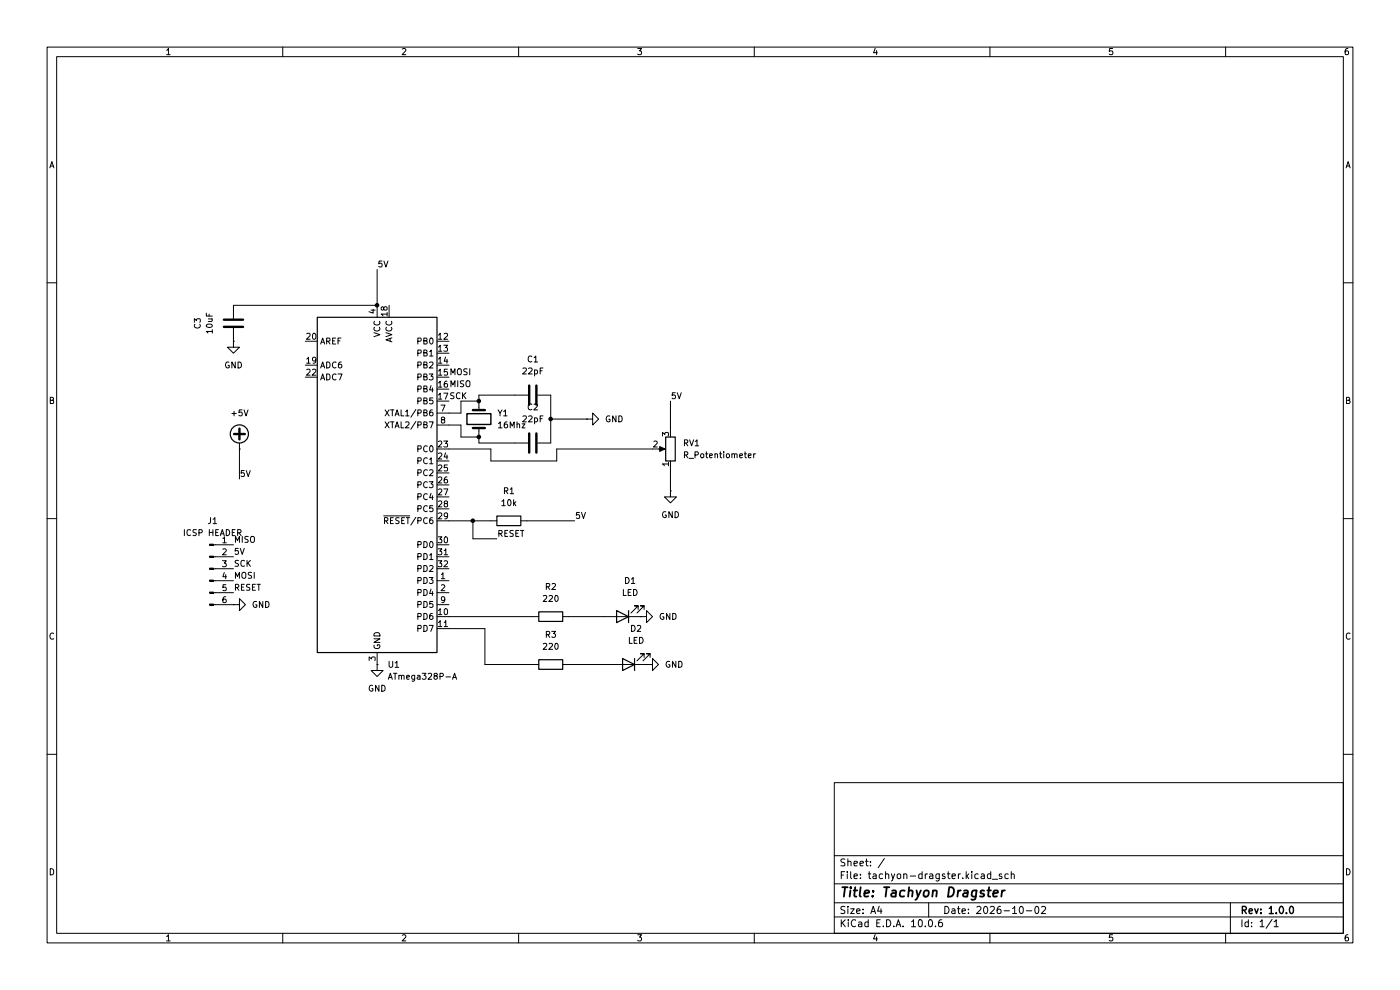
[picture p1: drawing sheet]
(kicad_sch
 (version 20260306)
 (generator "eeschema")
 (generator_version "10.0")
 (paper "A4")
 (title_block
  (title "Tachyon Dragster")
  (date "2026-10-02")
  (rev "1.0.0"))
 (lib_symbols
  (symbol "Connector:Conn_01x06_Pin"
   (pin_names
    (offset 1.016) (hide yes)) (exclude_from_sim no) (in_bom yes) (on_board yes)
   (in_pos_files yes)
   (duplicate_pin_numbers_are_jumpers no)
   (property "Reference" "J" (at 0 7.62 0) (show_name no) (do_not_autoplace no) (effects (font (size 1.27 1.27))))
   (property "Value" "Conn_01x06_Pin" (at 0 -10.16 0) (show_name no) (do_not_autoplace no) (effects (font (size 1.27 1.27))))
   (property "Footprint" "" (at 0 0 0) (show_name no) (do_not_autoplace no) (hide yes) (effects (font (size 1.27 1.27))))
   (property "Datasheet" "" (at 0 0 0) (show_name no) (do_not_autoplace no) (hide yes) (effects (font (size 1.27 1.27))))
   (property "Description" "Generic connector, single row, 01x06, script generated" (at 0 0 0) (show_name no) (do_not_autoplace no) (hide yes) (effects (font (size 1.27 1.27))))
   (property "ki_locked" "" (at 0 0 0) (show_name no) (do_not_autoplace no) (effects (font (size 1.27 1.27))))
   (symbol "Conn_01x06_Pin_1_1"
    (rectangle (start 0.8636 5.207) (end 0 4.953) (stroke (width 0.1524) (type default)) (fill (type outline)))
    (rectangle (start 0.8636 2.667) (end 0 2.413) (stroke (width 0.1524) (type default)) (fill (type outline)))
    (rectangle (start 0.8636 0.127) (end 0 -0.127) (stroke (width 0.1524) (type default)) (fill (type outline)))
    (rectangle (start 0.8636 -2.413) (end 0 -2.667) (stroke (width 0.1524) (type default)) (fill (type outline)))
    (rectangle (start 0.8636 -4.953) (end 0 -5.207) (stroke (width 0.1524) (type default)) (fill (type outline)))
    (rectangle (start 0.8636 -7.493) (end 0 -7.747) (stroke (width 0.1524) (type default)) (fill (type outline)))
    (polyline (pts (xy 1.27 5.08) (xy 0.8636 5.08)) (stroke (width 0.1524) (type default)) (fill (type none)))
    (polyline (pts (xy 1.27 2.54) (xy 0.8636 2.54)) (stroke (width 0.1524) (type default)) (fill (type none)))
    (polyline (pts (xy 1.27 0) (xy 0.8636 0)) (stroke (width 0.1524) (type default)) (fill (type none)))
    (polyline (pts (xy 1.27 -2.54) (xy 0.8636 -2.54)) (stroke (width 0.1524) (type default)) (fill (type none)))
    (polyline (pts (xy 1.27 -5.08) (xy 0.8636 -5.08)) (stroke (width 0.1524) (type default)) (fill (type none)))
    (polyline (pts (xy 1.27 -7.62) (xy 0.8636 -7.62)) (stroke (width 0.1524) (type default)) (fill (type none)))
    (pin passive line (at 5.08 5.08 180) (length 3.81) (name "Pin_1" (effects (font (size 1.27 1.27)))) (number "1" (effects (font (size 1.27 1.27)))))
    (pin passive line (at 5.08 2.54 180) (length 3.81) (name "Pin_2" (effects (font (size 1.27 1.27)))) (number "2" (effects (font (size 1.27 1.27)))))
    (pin passive line (at 5.08 0 180) (length 3.81) (name "Pin_3" (effects (font (size 1.27 1.27)))) (number "3" (effects (font (size 1.27 1.27)))))
    (pin passive line (at 5.08 -2.54 180) (length 3.81) (name "Pin_4" (effects (font (size 1.27 1.27)))) (number "4" (effects (font (size 1.27 1.27)))))
    (pin passive line (at 5.08 -5.08 180) (length 3.81) (name "Pin_5" (effects (font (size 1.27 1.27)))) (number "5" (effects (font (size 1.27 1.27)))))
    (pin passive line (at 5.08 -7.62 180) (length 3.81) (name "Pin_6" (effects (font (size 1.27 1.27)))) (number "6" (effects (font (size 1.27 1.27))))))
   (embedded_fonts no))
  (symbol "Device:C"
   (pin_numbers (hide yes))
   (pin_names
    (offset 0.254)) (exclude_from_sim no) (in_bom yes) (on_board yes)
   (in_pos_files yes)
   (duplicate_pin_numbers_are_jumpers no)
   (property "Reference" "C" (at 0.635 2.54 0) (show_name no) (do_not_autoplace no) (effects (font (size 1.27 1.27)) (justify left)))
   (property "Value" "C" (at 0.635 -2.54 0) (show_name no) (do_not_autoplace no) (effects (font (size 1.27 1.27)) (justify left)))
   (property "Footprint" "" (at 0.9652 -3.81 0) (show_name no) (do_not_autoplace no) (hide yes) (effects (font (size 1.27 1.27))))
   (property "Datasheet" "" (at 0 0 0) (show_name no) (do_not_autoplace no) (hide yes) (effects (font (size 1.27 1.27))))
   (property "Description" "Unpolarized capacitor" (at 0 0 0) (show_name no) (do_not_autoplace no) (hide yes) (effects (font (size 1.27 1.27))))
   (symbol "C_0_1"
    (polyline (pts (xy -2.032 0.762) (xy 2.032 0.762)) (stroke (width 0.508) (type default)) (fill (type none)))
    (polyline (pts (xy -2.032 -0.762) (xy 2.032 -0.762)) (stroke (width 0.508) (type default)) (fill (type none))))
   (symbol "C_1_1"
    (pin passive line (at 0 3.81 270) (length 2.794) (name "" (effects (font (size 1.27 1.27)))) (number "1" (effects (font (size 1.27 1.27)))))
    (pin passive line (at 0 -3.81 90) (length 2.794) (name "" (effects (font (size 1.27 1.27)))) (number "2" (effects (font (size 1.27 1.27))))))
   (embedded_fonts no))
  (symbol "Device:Crystal"
   (pin_numbers (hide yes))
   (pin_names
    (offset 1.016) (hide yes)) (exclude_from_sim no) (in_bom yes) (on_board yes)
   (in_pos_files yes)
   (duplicate_pin_numbers_are_jumpers no)
   (property "Reference" "Y" (at 0 3.81 0) (show_name no) (do_not_autoplace no) (effects (font (size 1.27 1.27))))
   (property "Value" "Crystal" (at 0 -3.81 0) (show_name no) (do_not_autoplace no) (effects (font (size 1.27 1.27))))
   (property "Footprint" "" (at 0 0 0) (show_name no) (do_not_autoplace no) (hide yes) (effects (font (size 1.27 1.27))))
   (property "Datasheet" "" (at 0 0 0) (show_name no) (do_not_autoplace no) (hide yes) (effects (font (size 1.27 1.27))))
   (property "Description" "Two pin crystal" (at 0 0 0) (show_name no) (do_not_autoplace no) (hide yes) (effects (font (size 1.27 1.27))))
   (symbol "Crystal_0_1"
    (polyline (pts (xy -2.54 0) (xy -1.905 0)) (stroke (width 0) (type default)) (fill (type none)))
    (polyline (pts (xy -1.905 -1.27) (xy -1.905 1.27)) (stroke (width 0.508) (type default)) (fill (type none)))
    (rectangle (start -1.143 2.54) (end 1.143 -2.54) (stroke (width 0.3048) (type default)) (fill (type none)))
    (polyline (pts (xy 1.905 -1.27) (xy 1.905 1.27)) (stroke (width 0.508) (type default)) (fill (type none)))
    (polyline (pts (xy 2.54 0) (xy 1.905 0)) (stroke (width 0) (type default)) (fill (type none))))
   (symbol "Crystal_1_1"
    (pin passive line (at -3.81 0 0) (length 1.27) (name "1" (effects (font (size 1.27 1.27)))) (number "1" (effects (font (size 1.27 1.27)))))
    (pin passive line (at 3.81 0 180) (length 1.27) (name "2" (effects (font (size 1.27 1.27)))) (number "2" (effects (font (size 1.27 1.27))))))
   (embedded_fonts no))
  (symbol "Device:LED"
   (pin_numbers (hide yes))
   (pin_names
    (offset 1.016) (hide yes)) (exclude_from_sim no) (in_bom yes) (on_board yes)
   (in_pos_files yes)
   (duplicate_pin_numbers_are_jumpers no)
   (property "Reference" "D" (at 0 2.54 0) (show_name no) (do_not_autoplace no) (effects (font (size 1.27 1.27))))
   (property "Value" "LED" (at 0 -2.54 0) (show_name no) (do_not_autoplace no) (effects (font (size 1.27 1.27))))
   (property "Footprint" "" (at 0 0 0) (show_name no) (do_not_autoplace no) (hide yes) (effects (font (size 1.27 1.27))))
   (property "Datasheet" "" (at 0 0 0) (show_name no) (do_not_autoplace no) (hide yes) (effects (font (size 1.27 1.27))))
   (property "Description" "Light emitting diode" (at 0 0 0) (show_name no) (do_not_autoplace no) (hide yes) (effects (font (size 1.27 1.27))))
   (property "Sim.Pins" "1=K 2=A" (at 0 0 0) (show_name no) (do_not_autoplace no) (hide yes) (effects (font (size 1.27 1.27))))
   (symbol "LED_0_1"
    (polyline (pts (xy -3.048 -0.762) (xy -4.572 -2.286) (xy -3.81 -2.286) (xy -4.572 -2.286) (xy -4.572 -1.524)) (stroke (width 0) (type default)) (fill (type none)))
    (polyline (pts (xy -1.778 -0.762) (xy -3.302 -2.286) (xy -2.54 -2.286) (xy -3.302 -2.286) (xy -3.302 -1.524)) (stroke (width 0) (type default)) (fill (type none)))
    (polyline (pts (xy -1.27 0) (xy 1.27 0)) (stroke (width 0) (type default)) (fill (type none)))
    (polyline (pts (xy -1.27 -1.27) (xy -1.27 1.27)) (stroke (width 0.254) (type default)) (fill (type none)))
    (polyline (pts (xy 1.27 -1.27) (xy 1.27 1.27) (xy -1.27 0) (xy 1.27 -1.27)) (stroke (width 0.254) (type default)) (fill (type none))))
   (symbol "LED_1_1"
    (pin passive line (at -3.81 0 0) (length 2.54) (name "K" (effects (font (size 1.27 1.27)))) (number "1" (effects (font (size 1.27 1.27)))))
    (pin passive line (at 3.81 0 180) (length 2.54) (name "A" (effects (font (size 1.27 1.27)))) (number "2" (effects (font (size 1.27 1.27))))))
   (embedded_fonts no))
  (symbol "Device:R"
   (pin_numbers (hide yes))
   (pin_names
    (offset 0)) (exclude_from_sim no) (in_bom yes) (on_board yes)
   (in_pos_files yes)
   (duplicate_pin_numbers_are_jumpers no)
   (property "Reference" "R" (at 2.032 0 90) (show_name no) (do_not_autoplace no) (effects (font (size 1.27 1.27))))
   (property "Value" "R" (at 0 0 90) (show_name no) (do_not_autoplace no) (effects (font (size 1.27 1.27))))
   (property "Footprint" "" (at -1.778 0 90) (show_name no) (do_not_autoplace no) (hide yes) (effects (font (size 1.27 1.27))))
   (property "Datasheet" "" (at 0 0 0) (show_name no) (do_not_autoplace no) (hide yes) (effects (font (size 1.27 1.27))))
   (property "Description" "Resistor" (at 0 0 0) (show_name no) (do_not_autoplace no) (hide yes) (effects (font (size 1.27 1.27))))
   (symbol "R_0_1"
    (rectangle (start -1.016 -2.54) (end 1.016 2.54) (stroke (width 0.254) (type default)) (fill (type none))))
   (symbol "R_1_1"
    (pin passive line (at 0 3.81 270) (length 1.27) (name "" (effects (font (size 1.27 1.27)))) (number "1" (effects (font (size 1.27 1.27)))))
    (pin passive line (at 0 -3.81 90) (length 1.27) (name "" (effects (font (size 1.27 1.27)))) (number "2" (effects (font (size 1.27 1.27))))))
   (embedded_fonts no))
  (symbol "Device:R_Potentiometer"
   (pin_names
    (offset 1.016) (hide yes)) (exclude_from_sim no) (in_bom yes) (on_board yes)
   (in_pos_files yes)
   (duplicate_pin_numbers_are_jumpers no)
   (property "Reference" "RV" (at -4.445 0 90) (show_name no) (do_not_autoplace no) (effects (font (size 1.27 1.27))))
   (property "Value" "R_Potentiometer" (at -2.54 0 90) (show_name no) (do_not_autoplace no) (effects (font (size 1.27 1.27))))
   (property "Footprint" "" (at 0 0 0) (show_name no) (do_not_autoplace no) (hide yes) (effects (font (size 1.27 1.27))))
   (property "Datasheet" "" (at 0 0 0) (show_name no) (do_not_autoplace no) (hide yes) (effects (font (size 1.27 1.27))))
   (property "Description" "Potentiometer" (at 0 0 0) (show_name no) (do_not_autoplace no) (hide yes) (effects (font (size 1.27 1.27))))
   (property "Sim.Device" "R" (at 0 0 0) (show_name no) (do_not_autoplace no) (hide yes) (effects (font (size 1.27 1.27))))
   (property "Sim.Type" "POT" (at 0 0 0) (show_name no) (do_not_autoplace no) (hide yes) (effects (font (size 1.27 1.27))))
   (property "Sim.Pins" "1=r0 2=wiper 3=r1" (at 0 0 0) (show_name no) (do_not_autoplace no) (hide yes) (effects (font (size 1.27 1.27))))
   (symbol "R_Potentiometer_0_1"
    (rectangle (start 1.016 2.54) (end -1.016 -2.54) (stroke (width 0.254) (type default)) (fill (type none)))
    (polyline (pts (xy 1.143 0) (xy 2.286 0.508) (xy 2.286 -0.508) (xy 1.143 0)) (stroke (width 0) (type default)) (fill (type outline)))
    (polyline (pts (xy 2.54 0) (xy 1.524 0)) (stroke (width 0) (type default)) (fill (type none))))
   (symbol "R_Potentiometer_1_1"
    (pin passive line (at 0 3.81 270) (length 1.27) (name "1" (effects (font (size 1.27 1.27)))) (number "1" (effects (font (size 1.27 1.27)))))
    (pin passive line (at 3.81 0 180) (length 1.27) (name "2" (effects (font (size 1.27 1.27)))) (number "2" (effects (font (size 1.27 1.27)))))
    (pin passive line (at 0 -3.81 90) (length 1.27) (name "3" (effects (font (size 1.27 1.27)))) (number "3" (effects (font (size 1.27 1.27))))))
   (embedded_fonts no))
  (symbol "MCU_Microchip_ATmega:ATmega328P-A" (exclude_from_sim no) (in_bom yes) (on_board yes)
   (in_pos_files yes)
   (duplicate_pin_numbers_are_jumpers no)
   (property "Reference" "U" (at -12.7 36.83 0) (show_name no) (do_not_autoplace no) (effects (font (size 1.27 1.27)) (justify left bottom)))
   (property "Value" "ATmega328P-A" (at 2.54 -36.83 0) (show_name no) (do_not_autoplace no) (effects (font (size 1.27 1.27)) (justify left top)))
   (property "Footprint" "Package_QFP:TQFP-32_7x7mm_P0.8mm" (at 0 0 0) (show_name no) (do_not_autoplace no) (hide yes) (effects (font (size 1.27 1.27)
    (italic yes))))
   (property "Datasheet" "http://ww1.microchip.com/downloads/en/DeviceDoc/ATmega328_P%20AVR%20MCU%20with%20picoPower%20Technology%20Data%20Sheet%2040001984A.pdf" (at 0 0 0) (show_name no) (do_not_autoplace no) (hide yes) (effects (font (size 1.27 1.27))))
   (property "Description" "20MHz, 32kB Flash, 2kB SRAM, 1kB EEPROM, TQFP-32" (at 0 0 0) (show_name no) (do_not_autoplace no) (hide yes) (effects (font (size 1.27 1.27))))
   (symbol "ATmega328P-A_0_1"
    (rectangle (start -12.7 -35.56) (end 12.7 35.56) (stroke (width 0.254) (type default)) (fill (type background))))
   (symbol "ATmega328P-A_1_1"
    (pin bidirectional line (at 15.24 -20.32 180) (length 2.54) (name "PD3" (effects (font (size 1.27 1.27)))) (number "1" (effects (font (size 1.27 1.27)))))
    (pin bidirectional line (at 15.24 -22.86 180) (length 2.54) (name "PD4" (effects (font (size 1.27 1.27)))) (number "2" (effects (font (size 1.27 1.27)))))
    (pin power_in line (at 0 -38.1 90) (length 2.54) (name "GND" (effects (font (size 1.27 1.27)))) (number "3" (effects (font (size 1.27 1.27)))))
    (pin power_in line (at 0 38.1 270) (length 2.54) (name "VCC" (effects (font (size 1.27 1.27)))) (number "4" (effects (font (size 1.27 1.27)))))
    (pin passive line (at 0 -38.1 90) (length 2.54) (hide yes) (name "GND" (effects (font (size 1.27 1.27)))) (number "5" (effects (font (size 1.27 1.27)))))
    (pin passive line (at 0 38.1 270) (length 2.54) (hide yes) (name "VCC" (effects (font (size 1.27 1.27)))) (number "6" (effects (font (size 1.27 1.27)))))
    (pin bidirectional line (at 15.24 15.24 180) (length 2.54) (name "XTAL1/PB6" (effects (font (size 1.27 1.27)))) (number "7" (effects (font (size 1.27 1.27)))))
    (pin bidirectional line (at 15.24 12.7 180) (length 2.54) (name "XTAL2/PB7" (effects (font (size 1.27 1.27)))) (number "8" (effects (font (size 1.27 1.27)))))
    (pin bidirectional line (at 15.24 -25.4 180) (length 2.54) (name "PD5" (effects (font (size 1.27 1.27)))) (number "9" (effects (font (size 1.27 1.27)))))
    (pin bidirectional line (at 15.24 -27.94 180) (length 2.54) (name "PD6" (effects (font (size 1.27 1.27)))) (number "10" (effects (font (size 1.27 1.27)))))
    (pin bidirectional line (at 15.24 -30.48 180) (length 2.54) (name "PD7" (effects (font (size 1.27 1.27)))) (number "11" (effects (font (size 1.27 1.27)))))
    (pin bidirectional line (at 15.24 30.48 180) (length 2.54) (name "PB0" (effects (font (size 1.27 1.27)))) (number "12" (effects (font (size 1.27 1.27)))))
    (pin bidirectional line (at 15.24 27.94 180) (length 2.54) (name "PB1" (effects (font (size 1.27 1.27)))) (number "13" (effects (font (size 1.27 1.27)))))
    (pin bidirectional line (at 15.24 25.4 180) (length 2.54) (name "PB2" (effects (font (size 1.27 1.27)))) (number "14" (effects (font (size 1.27 1.27)))))
    (pin bidirectional line (at 15.24 22.86 180) (length 2.54) (name "PB3" (effects (font (size 1.27 1.27)))) (number "15" (effects (font (size 1.27 1.27)))))
    (pin bidirectional line (at 15.24 20.32 180) (length 2.54) (name "PB4" (effects (font (size 1.27 1.27)))) (number "16" (effects (font (size 1.27 1.27)))))
    (pin bidirectional line (at 15.24 17.78 180) (length 2.54) (name "PB5" (effects (font (size 1.27 1.27)))) (number "17" (effects (font (size 1.27 1.27)))))
    (pin power_in line (at 2.54 38.1 270) (length 2.54) (name "AVCC" (effects (font (size 1.27 1.27)))) (number "18" (effects (font (size 1.27 1.27)))))
    (pin input line (at -15.24 25.4 0) (length 2.54) (name "ADC6" (effects (font (size 1.27 1.27)))) (number "19" (effects (font (size 1.27 1.27)))))
    (pin passive line (at -15.24 30.48 0) (length 2.54) (name "AREF" (effects (font (size 1.27 1.27)))) (number "20" (effects (font (size 1.27 1.27)))))
    (pin passive line (at 0 -38.1 90) (length 2.54) (hide yes) (name "GND" (effects (font (size 1.27 1.27)))) (number "21" (effects (font (size 1.27 1.27)))))
    (pin input line (at -15.24 22.86 0) (length 2.54) (name "ADC7" (effects (font (size 1.27 1.27)))) (number "22" (effects (font (size 1.27 1.27)))))
    (pin bidirectional line (at 15.24 7.62 180) (length 2.54) (name "PC0" (effects (font (size 1.27 1.27)))) (number "23" (effects (font (size 1.27 1.27)))))
    (pin bidirectional line (at 15.24 5.08 180) (length 2.54) (name "PC1" (effects (font (size 1.27 1.27)))) (number "24" (effects (font (size 1.27 1.27)))))
    (pin bidirectional line (at 15.24 2.54 180) (length 2.54) (name "PC2" (effects (font (size 1.27 1.27)))) (number "25" (effects (font (size 1.27 1.27)))))
    (pin bidirectional line (at 15.24 0 180) (length 2.54) (name "PC3" (effects (font (size 1.27 1.27)))) (number "26" (effects (font (size 1.27 1.27)))))
    (pin bidirectional line (at 15.24 -2.54 180) (length 2.54) (name "PC4" (effects (font (size 1.27 1.27)))) (number "27" (effects (font (size 1.27 1.27)))))
    (pin bidirectional line (at 15.24 -5.08 180) (length 2.54) (name "PC5" (effects (font (size 1.27 1.27)))) (number "28" (effects (font (size 1.27 1.27)))))
    (pin bidirectional line (at 15.24 -7.62 180) (length 2.54) (name "~{RESET}/PC6" (effects (font (size 1.27 1.27)))) (number "29" (effects (font (size 1.27 1.27)))))
    (pin bidirectional line (at 15.24 -12.7 180) (length 2.54) (name "PD0" (effects (font (size 1.27 1.27)))) (number "30" (effects (font (size 1.27 1.27)))))
    (pin bidirectional line (at 15.24 -15.24 180) (length 2.54) (name "PD1" (effects (font (size 1.27 1.27)))) (number "31" (effects (font (size 1.27 1.27)))))
    (pin bidirectional line (at 15.24 -17.78 180) (length 2.54) (name "PD2" (effects (font (size 1.27 1.27)))) (number "32" (effects (font (size 1.27 1.27))))))
   (embedded_fonts no))
  (symbol "power:+VDC"
   (power global)
   (pin_numbers (hide yes))
   (pin_names
    (offset 0) (hide yes)) (exclude_from_sim no) (in_bom yes) (on_board yes)
   (in_pos_files yes)
   (duplicate_pin_numbers_are_jumpers no)
   (property "Reference" "#PWR" (at 0 -2.54 0) (show_name no) (do_not_autoplace no) (hide yes) (effects (font (size 1.27 1.27))))
   (property "Value" "+VDC" (at 0 6.35 0) (show_name no) (do_not_autoplace no) (effects (font (size 1.27 1.27))))
   (property "Footprint" "" (at 0 0 0) (show_name no) (do_not_autoplace no) (hide yes) (effects (font (size 1.27 1.27))))
   (property "Datasheet" "" (at 0 0 0) (show_name no) (do_not_autoplace no) (hide yes) (effects (font (size 1.27 1.27))))
   (property "Description" "Power symbol creates a global label with name \"+VDC\"" (at 0 0 0) (show_name no) (do_not_autoplace no) (hide yes) (effects (font (size 1.27 1.27))))
   (symbol "+VDC_0_1"
    (polyline (pts (xy -1.143 3.175) (xy 1.143 3.175)) (stroke (width 0.508) (type default)) (fill (type none)))
    (circle (center 0 3.175) (radius 1.905) (stroke (width 0.254) (type default)) (fill (type none)))
    (polyline (pts (xy 0 2.032) (xy 0 4.318)) (stroke (width 0.508) (type default)) (fill (type none)))
    (polyline (pts (xy 0 0) (xy 0 1.27)) (stroke (width 0) (type default)) (fill (type none))))
   (symbol "+VDC_1_1"
    (pin power_in line (at 0 0 90) (length 0) (name "" (effects (font (size 1.27 1.27)))) (number "1" (effects (font (size 1.27 1.27))))))
   (embedded_fonts no))
  (symbol "power:GND"
   (power global)
   (pin_numbers (hide yes))
   (pin_names
    (offset 0) (hide yes)) (exclude_from_sim no) (in_bom yes) (on_board yes)
   (in_pos_files yes)
   (duplicate_pin_numbers_are_jumpers no)
   (property "Reference" "#PWR" (at 0 -6.35 0) (show_name no) (do_not_autoplace no) (hide yes) (effects (font (size 1.27 1.27))))
   (property "Value" "GND" (at 0 -3.81 0) (show_name no) (do_not_autoplace no) (effects (font (size 1.27 1.27))))
   (property "Footprint" "" (at 0 0 0) (show_name no) (do_not_autoplace no) (hide yes) (effects (font (size 1.27 1.27))))
   (property "Datasheet" "" (at 0 0 0) (show_name no) (do_not_autoplace no) (hide yes) (effects (font (size 1.27 1.27))))
   (property "Description" "Power symbol creates a global label with name \"GND\" , ground" (at 0 0 0) (show_name no) (do_not_autoplace no) (hide yes) (effects (font (size 1.27 1.27))))
   (symbol "GND_0_1"
    (polyline (pts (xy 0 0) (xy 0 -1.27) (xy 1.27 -1.27) (xy 0 -2.54) (xy -1.27 -1.27) (xy 0 -1.27)) (stroke (width 0) (type default)) (fill (type none))))
   (symbol "GND_1_1"
    (pin power_in line (at 0 0 270) (length 0) (name "" (effects (font (size 1.27 1.27)))) (number "1" (effects (font (size 1.27 1.27))))))
   (embedded_fonts no)))
 (junction
  (at 100.33 110.49)
  (diameter 0)
  (color 0 0 0 0))
 (junction
  (at 116.84 88.9)
  (diameter 0)
  (color 0 0 0 0))
 (junction
  (at 80.01 64.77)
  (diameter 0)
  (color 0 0 0 0))
 (junction
  (at 101.6 92.71)
  (diameter 0)
  (color 0 0 0 0))
 (junction
  (at 101.6 85.09)
  (diameter 0)
  (color 0 0 0 0))
 (wire
  (pts (xy 97.79 90.17) (xy 97.79 92.71))
  (stroke (width 0) (type default)))
 (wire
  (pts (xy 104.14 95.25) (xy 95.25 95.25))
  (stroke (width 0) (type default)))
 (wire
  (pts (xy 138.43 95.25) (xy 118.11 95.25))
  (stroke (width 0) (type default)))
 (wire
  (pts (xy 49.53 64.77) (xy 80.01 64.77))
  (stroke (width 0) (type default)))
 (wire
  (pts (xy 80.01 57.15) (xy 80.01 64.77))
  (stroke (width 0) (type default)))
 (wire
  (pts (xy 111.76 110.49) (xy 121.92 110.49))
  (stroke (width 0) (type default)))
 (wire
  (pts (xy 116.84 83.82) (xy 116.84 88.9))
  (stroke (width 0) (type default)))
 (wire
  (pts (xy 142.24 99.06) (xy 142.24 104.14))
  (stroke (width 0) (type default)))
 (wire
  (pts (xy 101.6 83.82) (xy 101.6 85.09))
  (stroke (width 0) (type default)))
 (wire
  (pts (xy 95.25 90.17) (xy 97.79 90.17))
  (stroke (width 0) (type default)))
 (wire
  (pts (xy 97.79 92.71) (xy 101.6 92.71))
  (stroke (width 0) (type default)))
 (wire
  (pts (xy 101.6 93.98) (xy 109.22 93.98))
  (stroke (width 0) (type default)))
 (wire
  (pts (xy 104.14 97.79) (xy 104.14 95.25))
  (stroke (width 0) (type default)))
 (wire
  (pts (xy 102.87 133.35) (xy 95.25 133.35))
  (stroke (width 0) (type default)))
 (wire
  (pts (xy 102.87 140.97) (xy 102.87 133.35))
  (stroke (width 0) (type default)))
 (wire
  (pts (xy 116.84 88.9) (xy 116.84 93.98))
  (stroke (width 0) (type default)))
 (wire
  (pts (xy 95.25 87.63) (xy 97.79 87.63))
  (stroke (width 0) (type default)))
 (wire
  (pts (xy 101.6 92.71) (xy 101.6 93.98))
  (stroke (width 0) (type default)))
 (wire
  (pts (xy 95.25 110.49) (xy 100.33 110.49))
  (stroke (width 0) (type default)))
 (wire
  (pts (xy 142.24 85.09) (xy 142.24 91.44))
  (stroke (width 0) (type default)))
 (wire
  (pts (xy 118.11 95.25) (xy 118.11 97.79))
  (stroke (width 0) (type default)))
 (wire
  (pts (xy 100.33 114.3) (xy 100.33 110.49))
  (stroke (width 0) (type default)))
 (wire
  (pts (xy 105.41 114.3) (xy 100.33 114.3))
  (stroke (width 0) (type default)))
 (wire
  (pts (xy 95.25 130.81) (xy 113.03 130.81))
  (stroke (width 0) (type default)))
 (wire
  (pts (xy 120.65 130.81) (xy 128.27 130.81))
  (stroke (width 0) (type default)))
 (wire
  (pts (xy 101.6 85.09) (xy 97.79 85.09))
  (stroke (width 0) (type default)))
 (wire
  (pts (xy 113.03 140.97) (xy 102.87 140.97))
  (stroke (width 0) (type default)))
 (wire
  (pts (xy 50.8 95.25) (xy 50.8 101.6))
  (stroke (width 0) (type default)))
 (wire
  (pts (xy 118.11 97.79) (xy 104.14 97.79))
  (stroke (width 0) (type default)))
 (wire
  (pts (xy 120.65 140.97) (xy 129.54 140.97))
  (stroke (width 0) (type default)))
 (wire
  (pts (xy 97.79 85.09) (xy 97.79 87.63))
  (stroke (width 0) (type default)))
 (wire
  (pts (xy 101.6 83.82) (xy 109.22 83.82))
  (stroke (width 0) (type default)))
 (wire
  (pts (xy 124.46 88.9) (xy 116.84 88.9))
  (stroke (width 0) (type default)))
 (wire
  (pts (xy 100.33 110.49) (xy 104.14 110.49))
  (stroke (width 0) (type default)))
 (label "SCK"
  (at 49.53 120.65 0)
  (effects (font (size 1.27 1.27)) (justify left bottom)))
 (label "RESET"
  (at 49.53 125.73 0)
  (effects (font (size 1.27 1.27)) (justify left bottom)))
 (label "RESET"
  (at 105.41 114.3 0)
  (effects (font (size 1.27 1.27)) (justify left bottom)))
 (label "MISO"
  (at 95.25 82.55 0)
  (effects (font (size 1.27 1.27)) (justify left bottom)))
 (label "MISO"
  (at 49.53 115.57 0)
  (effects (font (size 1.27 1.27)) (justify left bottom)))
 (label "MOSI"
  (at 95.25 80.01 0)
  (effects (font (size 1.27 1.27)) (justify left bottom)))
 (label "SCK"
  (at 95.25 85.09 0)
  (effects (font (size 1.27 1.27)) (justify left bottom)))
 (label "MOSI"
  (at 49.53 123.19 0)
  (effects (font (size 1.27 1.27)) (justify left bottom)))
 (label "5V"
  (at 50.8 101.6 0)
  (effects (font (size 1.27 1.27)) (justify left bottom)))
 (label "5V"
  (at 80.01 57.15 0)
  (effects (font (size 1.27 1.27)) (justify left bottom)))
 (label "5V"
  (at 121.92 110.49 0)
  (effects (font (size 1.27 1.27)) (justify left bottom)))
 (label "5V"
  (at 142.24 85.09 0)
  (effects (font (size 1.27 1.27)) (justify left bottom)))
 (label "5V"
  (at 49.53 118.11 0)
  (effects (font (size 1.27 1.27)) (justify left bottom)))
 (symbol
  (lib_id "Connector:Conn_01x06_Pin")
  (at 44.45 120.65 0)
  (unit 1)
  (body_style 1)
  (exclude_from_sim no)
  (in_bom yes)
  (on_board yes)
  (in_pos_files yes)
  (dnp no)
  (fields_autoplaced yes)
  (property "Reference" "J1" (at 45.085 110.49 0) (show_name no) (do_not_autoplace no) (effects (font (size 1.27 1.27))))
  (property "Value" "ICSP HEADER" (at 45.085 113.03 0) (show_name no) (do_not_autoplace no) (effects (font (size 1.27 1.27))))
  (property "Footprint" "Package_TO_SOT_THT:TO-18-2_Lens" (at 44.45 120.65 0) (hide yes) (show_name no) (do_not_autoplace no) (effects (font (size 1.27 1.27))))
  (property "Datasheet" "" (at 44.45 120.65 0) (hide yes) (show_name no) (do_not_autoplace no) (effects (font (size 1.27 1.27))))
  (property "Description" "Generic connector, single row, 01x06, script generated" (at 44.45 120.65 0) (hide yes) (show_name no) (do_not_autoplace no) (effects (font (size 1.27 1.27))))
  (pin "3")
  (pin "1")
  (pin "2")
  (pin "4")
  (pin "6")
  (pin "5"))
 (symbol
  (lib_id "Device:R")
  (at 116.84 140.97 90)
  (unit 1)
  (body_style 1)
  (exclude_from_sim no)
  (in_bom yes)
  (on_board yes)
  (in_pos_files yes)
  (dnp no)
  (fields_autoplaced yes)
  (property "Reference" "R3" (at 116.84 134.62 90) (show_name no) (do_not_autoplace no) (effects (font (size 1.27 1.27))))
  (property "Value" "220" (at 116.84 137.16 90) (show_name no) (do_not_autoplace no) (effects (font (size 1.27 1.27))))
  (property "Footprint" "" (at 116.84 142.748 90) (hide yes) (show_name no) (do_not_autoplace no) (effects (font (size 1.27 1.27))))
  (property "Datasheet" "" (at 116.84 140.97 0) (hide yes) (show_name no) (do_not_autoplace no) (effects (font (size 1.27 1.27))))
  (property "Description" "Resistor" (at 116.84 140.97 0) (hide yes) (show_name no) (do_not_autoplace no) (effects (font (size 1.27 1.27))))
  (pin "2")
  (pin "1"))
 (symbol
  (lib_id "power:GND")
  (at 124.46 88.9 90)
  (unit 1)
  (body_style 1)
  (exclude_from_sim no)
  (in_bom yes)
  (on_board yes)
  (in_pos_files yes)
  (dnp no)
  (fields_autoplaced yes)
  (property "Reference" "#PWR01" (at 130.81 88.9 0) (hide yes) (show_name no) (do_not_autoplace no) (effects (font (size 1.27 1.27))))
  (property "Value" "GND" (at 128.27 88.8999 90) (show_name no) (do_not_autoplace no) (effects (font (size 1.27 1.27)) (justify right)))
  (property "Footprint" "" (at 124.46 88.9 0) (hide yes) (show_name no) (do_not_autoplace no) (effects (font (size 1.27 1.27))))
  (property "Datasheet" "" (at 124.46 88.9 0) (hide yes) (show_name no) (do_not_autoplace no) (effects (font (size 1.27 1.27))))
  (property "Description" "Power symbol creates a global label with name \"GND\" , ground" (at 124.46 88.9 0) (hide yes) (show_name no) (do_not_autoplace no) (effects (font (size 1.27 1.27))))
  (pin "1"))
 (symbol
  (lib_id "MCU_Microchip_ATmega:ATmega328P-A")
  (at 80.01 102.87 0)
  (unit 1)
  (body_style 1)
  (exclude_from_sim no)
  (in_bom yes)
  (on_board yes)
  (in_pos_files yes)
  (dnp no)
  (fields_autoplaced yes)
  (property "Reference" "U1" (at 82.1533 140.97 0) (show_name no) (do_not_autoplace no) (effects (font (size 1.27 1.27)) (justify left)))
  (property "Value" "ATmega328P-A" (at 82.1533 143.51 0) (show_name no) (do_not_autoplace no) (effects (font (size 1.27 1.27)) (justify left)))
  (property "Footprint" "Package_QFP:TQFP-32_7x7mm_P0.8mm" (at 80.01 102.87 0) (hide yes) (show_name no) (do_not_autoplace no) (effects (font (size 1.27 1.27)
    (italic yes))))
  (property "Datasheet" "http://ww1.microchip.com/downloads/en/DeviceDoc/ATmega328_P%20AVR%20MCU%20with%20picoPower%20Technology%20Data%20Sheet%2040001984A.pdf" (at 80.01 102.87 0) (hide yes) (show_name no) (do_not_autoplace no) (effects (font (size 1.27 1.27))))
  (property "Description" "20MHz, 32kB Flash, 2kB SRAM, 1kB EEPROM, TQFP-32" (at 80.01 102.87 0) (hide yes) (show_name no) (do_not_autoplace no) (effects (font (size 1.27 1.27))))
  (pin "32")
  (pin "31")
  (pin "30")
  (pin "29")
  (pin "28")
  (pin "26")
  (pin "27")
  (pin "25")
  (pin "24")
  (pin "23")
  (pin "22")
  (pin "20")
  (pin "21")
  (pin "19")
  (pin "18")
  (pin "17")
  (pin "1")
  (pin "2")
  (pin "3")
  (pin "4")
  (pin "5")
  (pin "6")
  (pin "7")
  (pin "8")
  (pin "9")
  (pin "10")
  (pin "11")
  (pin "12")
  (pin "13")
  (pin "14")
  (pin "15")
  (pin "16"))
 (symbol
  (lib_id "power:GND")
  (at 49.53 72.39 0)
  (unit 1)
  (body_style 1)
  (exclude_from_sim no)
  (in_bom yes)
  (on_board yes)
  (in_pos_files yes)
  (dnp no)
  (fields_autoplaced yes)
  (property "Reference" "#PWR03" (at 49.53 78.74 0) (hide yes) (show_name no) (do_not_autoplace no) (effects (font (size 1.27 1.27))))
  (property "Value" "GND" (at 49.53 77.47 0) (show_name no) (do_not_autoplace no) (effects (font (size 1.27 1.27))))
  (property "Footprint" "" (at 49.53 72.39 0) (hide yes) (show_name no) (do_not_autoplace no) (effects (font (size 1.27 1.27))))
  (property "Datasheet" "" (at 49.53 72.39 0) (hide yes) (show_name no) (do_not_autoplace no) (effects (font (size 1.27 1.27))))
  (property "Description" "Power symbol creates a global label with name \"GND\" , ground" (at 49.53 72.39 0) (hide yes) (show_name no) (do_not_autoplace no) (effects (font (size 1.27 1.27))))
  (pin "1"))
 (symbol
  (lib_id "Device:R")
  (at 116.84 130.81 90)
  (unit 1)
  (body_style 1)
  (exclude_from_sim no)
  (in_bom yes)
  (on_board yes)
  (in_pos_files yes)
  (dnp no)
  (fields_autoplaced yes)
  (property "Reference" "R2" (at 116.84 124.46 90) (show_name no) (do_not_autoplace no) (effects (font (size 1.27 1.27))))
  (property "Value" "220" (at 116.84 127 90) (show_name no) (do_not_autoplace no) (effects (font (size 1.27 1.27))))
  (property "Footprint" "" (at 116.84 132.588 90) (hide yes) (show_name no) (do_not_autoplace no) (effects (font (size 1.27 1.27))))
  (property "Datasheet" "" (at 116.84 130.81 0) (hide yes) (show_name no) (do_not_autoplace no) (effects (font (size 1.27 1.27))))
  (property "Description" "Resistor" (at 116.84 130.81 0) (hide yes) (show_name no) (do_not_autoplace no) (effects (font (size 1.27 1.27))))
  (pin "2")
  (pin "1"))
 (symbol
  (lib_id "Device:C")
  (at 113.03 83.82 90)
  (unit 1)
  (body_style 1)
  (exclude_from_sim no)
  (in_bom yes)
  (on_board yes)
  (in_pos_files yes)
  (dnp no)
  (fields_autoplaced yes)
  (property "Reference" "C1" (at 113.03 76.2 90) (show_name no) (do_not_autoplace no) (effects (font (size 1.27 1.27))))
  (property "Value" "22pF" (at 113.03 78.74 90) (show_name no) (do_not_autoplace no) (effects (font (size 1.27 1.27))))
  (property "Footprint" "Package_QFP:TQFP-32_7x7mm_P0.8mm" (at 116.84 82.8548 0) (hide yes) (show_name no) (do_not_autoplace no) (effects (font (size 1.27 1.27))))
  (property "Datasheet" "" (at 113.03 83.82 0) (hide yes) (show_name no) (do_not_autoplace no) (effects (font (size 1.27 1.27))))
  (property "Description" "Unpolarized capacitor" (at 113.03 83.82 0) (hide yes) (show_name no) (do_not_autoplace no) (effects (font (size 1.27 1.27))))
  (pin "1")
  (pin "2"))
 (symbol
  (lib_id "power:GND")
  (at 135.89 130.81 90)
  (unit 1)
  (body_style 1)
  (exclude_from_sim no)
  (in_bom yes)
  (on_board yes)
  (in_pos_files yes)
  (dnp no)
  (fields_autoplaced yes)
  (property "Reference" "#PWR08" (at 142.24 130.81 0) (hide yes) (show_name no) (do_not_autoplace no) (effects (font (size 1.27 1.27))))
  (property "Value" "GND" (at 139.7 130.8099 90) (show_name no) (do_not_autoplace no) (effects (font (size 1.27 1.27)) (justify right)))
  (property "Footprint" "" (at 135.89 130.81 0) (hide yes) (show_name no) (do_not_autoplace no) (effects (font (size 1.27 1.27))))
  (property "Datasheet" "" (at 135.89 130.81 0) (hide yes) (show_name no) (do_not_autoplace no) (effects (font (size 1.27 1.27))))
  (property "Description" "Power symbol creates a global label with name \"GND\" , ground" (at 135.89 130.81 0) (hide yes) (show_name no) (do_not_autoplace no) (effects (font (size 1.27 1.27))))
  (pin "1"))
 (symbol
  (lib_id "Device:LED")
  (at 132.08 130.81 180)
  (unit 1)
  (body_style 1)
  (exclude_from_sim no)
  (in_bom yes)
  (on_board yes)
  (in_pos_files yes)
  (dnp no)
  (fields_autoplaced yes)
  (property "Reference" "D1" (at 133.6675 123.19 0) (show_name no) (do_not_autoplace no) (effects (font (size 1.27 1.27))))
  (property "Value" "LED" (at 133.6675 125.73 0) (show_name no) (do_not_autoplace no) (effects (font (size 1.27 1.27))))
  (property "Footprint" "" (at 132.08 130.81 0) (hide yes) (show_name no) (do_not_autoplace no) (effects (font (size 1.27 1.27))))
  (property "Datasheet" "" (at 132.08 130.81 0) (hide yes) (show_name no) (do_not_autoplace no) (effects (font (size 1.27 1.27))))
  (property "Description" "Light emitting diode" (at 132.08 130.81 0) (hide yes) (show_name no) (do_not_autoplace no) (effects (font (size 1.27 1.27))))
  (property "Sim.Pins" "1=K 2=A" (at 132.08 130.81 0) (hide yes) (show_name no) (do_not_autoplace no) (effects (font (size 1.27 1.27))))
  (pin "2")
  (pin "1"))
 (symbol
  (lib_id "power:+VDC")
  (at 50.8 95.25 0)
  (unit 1)
  (body_style 1)
  (exclude_from_sim no)
  (in_bom yes)
  (on_board yes)
  (in_pos_files yes)
  (dnp no)
  (fields_autoplaced yes)
  (property "Reference" "#PWR04" (at 50.8 97.79 0) (hide yes) (show_name no) (do_not_autoplace no) (effects (font (size 1.27 1.27))))
  (property "Value" "+5V" (at 50.8 87.63 0) (show_name no) (do_not_autoplace no) (effects (font (size 1.27 1.27))))
  (property "Footprint" "" (at 50.8 95.25 0) (hide yes) (show_name no) (do_not_autoplace no) (effects (font (size 1.27 1.27))))
  (property "Datasheet" "" (at 50.8 95.25 0) (hide yes) (show_name no) (do_not_autoplace no) (effects (font (size 1.27 1.27))))
  (property "Description" "Power symbol creates a global label with name \"+VDC\"" (at 50.8 95.25 0) (hide yes) (show_name no) (do_not_autoplace no) (effects (font (size 1.27 1.27))))
  (pin "1"))
 (symbol
  (lib_id "Device:C")
  (at 113.03 93.98 90)
  (unit 1)
  (body_style 1)
  (exclude_from_sim no)
  (in_bom yes)
  (on_board yes)
  (in_pos_files yes)
  (dnp no)
  (fields_autoplaced yes)
  (property "Reference" "C2" (at 113.03 86.36 90) (show_name no) (do_not_autoplace no) (effects (font (size 1.27 1.27))))
  (property "Value" "22pF" (at 113.03 88.9 90) (show_name no) (do_not_autoplace no) (effects (font (size 1.27 1.27))))
  (property "Footprint" "Package_QFP:TQFP-32_7x7mm_P0.8mm" (at 116.84 93.0148 0) (hide yes) (show_name no) (do_not_autoplace no) (effects (font (size 1.27 1.27))))
  (property "Datasheet" "" (at 113.03 93.98 0) (hide yes) (show_name no) (do_not_autoplace no) (effects (font (size 1.27 1.27))))
  (property "Description" "Unpolarized capacitor" (at 113.03 93.98 0) (hide yes) (show_name no) (do_not_autoplace no) (effects (font (size 1.27 1.27))))
  (pin "1")
  (pin "2"))
 (symbol
  (lib_id "Device:R")
  (at 107.95 110.49 90)
  (unit 1)
  (body_style 1)
  (exclude_from_sim no)
  (in_bom yes)
  (on_board yes)
  (in_pos_files yes)
  (dnp no)
  (fields_autoplaced yes)
  (property "Reference" "R1" (at 107.95 104.14 90) (show_name no) (do_not_autoplace no) (effects (font (size 1.27 1.27))))
  (property "Value" "10k" (at 107.95 106.68 90) (show_name no) (do_not_autoplace no) (effects (font (size 1.27 1.27))))
  (property "Footprint" "" (at 107.95 112.268 90) (hide yes) (show_name no) (do_not_autoplace no) (effects (font (size 1.27 1.27))))
  (property "Datasheet" "" (at 107.95 110.49 0) (hide yes) (show_name no) (do_not_autoplace no) (effects (font (size 1.27 1.27))))
  (property "Description" "Resistor" (at 107.95 110.49 0) (hide yes) (show_name no) (do_not_autoplace no) (effects (font (size 1.27 1.27))))
  (pin "1")
  (pin "2"))
 (symbol
  (lib_id "Device:R_Potentiometer")
  (at 142.24 95.25 180)
  (unit 1)
  (body_style 1)
  (exclude_from_sim no)
  (in_bom yes)
  (on_board yes)
  (in_pos_files yes)
  (dnp no)
  (fields_autoplaced yes)
  (property "Reference" "RV1" (at 144.78 93.9799 0) (show_name no) (do_not_autoplace no) (effects (font (size 1.27 1.27)) (justify right)))
  (property "Value" "R_Potentiometer" (at 144.78 96.5199 0) (show_name no) (do_not_autoplace no) (effects (font (size 1.27 1.27)) (justify right)))
  (property "Footprint" "" (at 142.24 95.25 0) (hide yes) (show_name no) (do_not_autoplace no) (effects (font (size 1.27 1.27))))
  (property "Datasheet" "" (at 142.24 95.25 0) (hide yes) (show_name no) (do_not_autoplace no) (effects (font (size 1.27 1.27))))
  (property "Description" "Potentiometer" (at 142.24 95.25 0) (hide yes) (show_name no) (do_not_autoplace no) (effects (font (size 1.27 1.27))))
  (property "Sim.Device" "R" (at 142.24 95.25 0) (hide yes) (show_name no) (do_not_autoplace no) (effects (font (size 1.27 1.27))))
  (property "Sim.Type" "POT" (at 142.24 95.25 0) (hide yes) (show_name no) (do_not_autoplace no) (effects (font (size 1.27 1.27))))
  (property "Sim.Pins" "1=r0 2=wiper 3=r1" (at 142.24 95.25 0) (hide yes) (show_name no) (do_not_autoplace no) (effects (font (size 1.27 1.27))))
  (pin "3")
  (pin "2")
  (pin "1"))
 (symbol
  (lib_id "power:GND")
  (at 142.24 104.14 0)
  (unit 1)
  (body_style 1)
  (exclude_from_sim no)
  (in_bom yes)
  (on_board yes)
  (in_pos_files yes)
  (dnp no)
  (fields_autoplaced yes)
  (property "Reference" "#PWR06" (at 142.24 110.49 0) (hide yes) (show_name no) (do_not_autoplace no) (effects (font (size 1.27 1.27))))
  (property "Value" "GND" (at 142.24 109.22 0) (show_name no) (do_not_autoplace no) (effects (font (size 1.27 1.27))))
  (property "Footprint" "" (at 142.24 104.14 0) (hide yes) (show_name no) (do_not_autoplace no) (effects (font (size 1.27 1.27))))
  (property "Datasheet" "" (at 142.24 104.14 0) (hide yes) (show_name no) (do_not_autoplace no) (effects (font (size 1.27 1.27))))
  (property "Description" "Power symbol creates a global label with name \"GND\" , ground" (at 142.24 104.14 0) (hide yes) (show_name no) (do_not_autoplace no) (effects (font (size 1.27 1.27))))
  (pin "1"))
 (symbol
  (lib_id "Device:C")
  (at 49.53 68.58 180)
  (unit 1)
  (body_style 1)
  (exclude_from_sim no)
  (in_bom yes)
  (on_board yes)
  (in_pos_files yes)
  (dnp no)
  (fields_autoplaced yes)
  (property "Reference" "C3" (at 41.91 68.58 90) (show_name no) (do_not_autoplace no) (effects (font (size 1.27 1.27))))
  (property "Value" "10uF" (at 44.45 68.58 90) (show_name no) (do_not_autoplace no) (effects (font (size 1.27 1.27))))
  (property "Footprint" "Package_QFP:TQFP-32_7x7mm_P0.8mm" (at 48.5648 64.77 0) (hide yes) (show_name no) (do_not_autoplace no) (effects (font (size 1.27 1.27))))
  (property "Datasheet" "" (at 49.53 68.58 0) (hide yes) (show_name no) (do_not_autoplace no) (effects (font (size 1.27 1.27))))
  (property "Description" "Unpolarized capacitor" (at 49.53 68.58 0) (hide yes) (show_name no) (do_not_autoplace no) (effects (font (size 1.27 1.27))))
  (pin "1")
  (pin "2"))
 (symbol
  (lib_id "power:GND")
  (at 137.16 140.97 90)
  (unit 1)
  (body_style 1)
  (exclude_from_sim no)
  (in_bom yes)
  (on_board yes)
  (in_pos_files yes)
  (dnp no)
  (fields_autoplaced yes)
  (property "Reference" "#PWR07" (at 143.51 140.97 0) (hide yes) (show_name no) (do_not_autoplace no) (effects (font (size 1.27 1.27))))
  (property "Value" "GND" (at 140.97 140.9699 90) (show_name no) (do_not_autoplace no) (effects (font (size 1.27 1.27)) (justify right)))
  (property "Footprint" "" (at 137.16 140.97 0) (hide yes) (show_name no) (do_not_autoplace no) (effects (font (size 1.27 1.27))))
  (property "Datasheet" "" (at 137.16 140.97 0) (hide yes) (show_name no) (do_not_autoplace no) (effects (font (size 1.27 1.27))))
  (property "Description" "Power symbol creates a global label with name \"GND\" , ground" (at 137.16 140.97 0) (hide yes) (show_name no) (do_not_autoplace no) (effects (font (size 1.27 1.27))))
  (pin "1"))
 (symbol
  (lib_id "power:GND")
  (at 80.01 140.97 0)
  (unit 1)
  (body_style 1)
  (exclude_from_sim no)
  (in_bom yes)
  (on_board yes)
  (in_pos_files yes)
  (dnp no)
  (fields_autoplaced yes)
  (property "Reference" "#PWR02" (at 80.01 147.32 0) (hide yes) (show_name no) (do_not_autoplace no) (effects (font (size 1.27 1.27))))
  (property "Value" "GND" (at 80.01 146.05 0) (show_name no) (do_not_autoplace no) (effects (font (size 1.27 1.27))))
  (property "Footprint" "" (at 80.01 140.97 0) (hide yes) (show_name no) (do_not_autoplace no) (effects (font (size 1.27 1.27))))
  (property "Datasheet" "" (at 80.01 140.97 0) (hide yes) (show_name no) (do_not_autoplace no) (effects (font (size 1.27 1.27))))
  (property "Description" "Power symbol creates a global label with name \"GND\" , ground" (at 80.01 140.97 0) (hide yes) (show_name no) (do_not_autoplace no) (effects (font (size 1.27 1.27))))
  (pin "1"))
 (symbol
  (lib_id "Device:LED")
  (at 133.35 140.97 180)
  (unit 1)
  (body_style 1)
  (exclude_from_sim no)
  (in_bom yes)
  (on_board yes)
  (in_pos_files yes)
  (dnp no)
  (fields_autoplaced yes)
  (property "Reference" "D2" (at 134.9375 133.35 0) (show_name no) (do_not_autoplace no) (effects (font (size 1.27 1.27))))
  (property "Value" "LED" (at 134.9375 135.89 0) (show_name no) (do_not_autoplace no) (effects (font (size 1.27 1.27))))
  (property "Footprint" "" (at 133.35 140.97 0) (hide yes) (show_name no) (do_not_autoplace no) (effects (font (size 1.27 1.27))))
  (property "Datasheet" "" (at 133.35 140.97 0) (hide yes) (show_name no) (do_not_autoplace no) (effects (font (size 1.27 1.27))))
  (property "Description" "Light emitting diode" (at 133.35 140.97 0) (hide yes) (show_name no) (do_not_autoplace no) (effects (font (size 1.27 1.27))))
  (property "Sim.Pins" "1=K 2=A" (at 133.35 140.97 0) (hide yes) (show_name no) (do_not_autoplace no) (effects (font (size 1.27 1.27))))
  (pin "2")
  (pin "1"))
 (symbol
  (lib_id "power:GND")
  (at 49.53 128.27 90)
  (unit 1)
  (body_style 1)
  (exclude_from_sim no)
  (in_bom yes)
  (on_board yes)
  (in_pos_files yes)
  (dnp no)
  (fields_autoplaced yes)
  (property "Reference" "#PWR05" (at 55.88 128.27 0) (hide yes) (show_name no) (do_not_autoplace no) (effects (font (size 1.27 1.27))))
  (property "Value" "GND" (at 53.34 128.2699 90) (show_name no) (do_not_autoplace no) (effects (font (size 1.27 1.27)) (justify right)))
  (property "Footprint" "" (at 49.53 128.27 0) (hide yes) (show_name no) (do_not_autoplace no) (effects (font (size 1.27 1.27))))
  (property "Datasheet" "" (at 49.53 128.27 0) (hide yes) (show_name no) (do_not_autoplace no) (effects (font (size 1.27 1.27))))
  (property "Description" "Power symbol creates a global label with name \"GND\" , ground" (at 49.53 128.27 0) (hide yes) (show_name no) (do_not_autoplace no) (effects (font (size 1.27 1.27))))
  (pin "1"))
 (symbol
  (lib_id "Device:Crystal")
  (at 101.6 88.9 90)
  (unit 1)
  (body_style 1)
  (exclude_from_sim no)
  (in_bom yes)
  (on_board yes)
  (in_pos_files yes)
  (dnp no)
  (fields_autoplaced yes)
  (property "Reference" "Y1" (at 105.41 87.6299 90) (show_name no) (do_not_autoplace no) (effects (font (size 1.27 1.27)) (justify right)))
  (property "Value" "16Mhz" (at 105.41 90.1699 90) (show_name no) (do_not_autoplace no) (effects (font (size 1.27 1.27)) (justify right)))
  (property "Footprint" "" (at 101.6 88.9 0) (hide yes) (show_name no) (do_not_autoplace no) (effects (font (size 1.27 1.27))))
  (property "Datasheet" "" (at 101.6 88.9 0) (hide yes) (show_name no) (do_not_autoplace no) (effects (font (size 1.27 1.27))))
  (property "Description" "Two pin crystal" (at 101.6 88.9 0) (hide yes) (show_name no) (do_not_autoplace no) (effects (font (size 1.27 1.27))))
  (pin "1")
  (pin "2"))
 (sheet_instances
  (path ""
   (page "1")))
 (embedded_fonts no))
